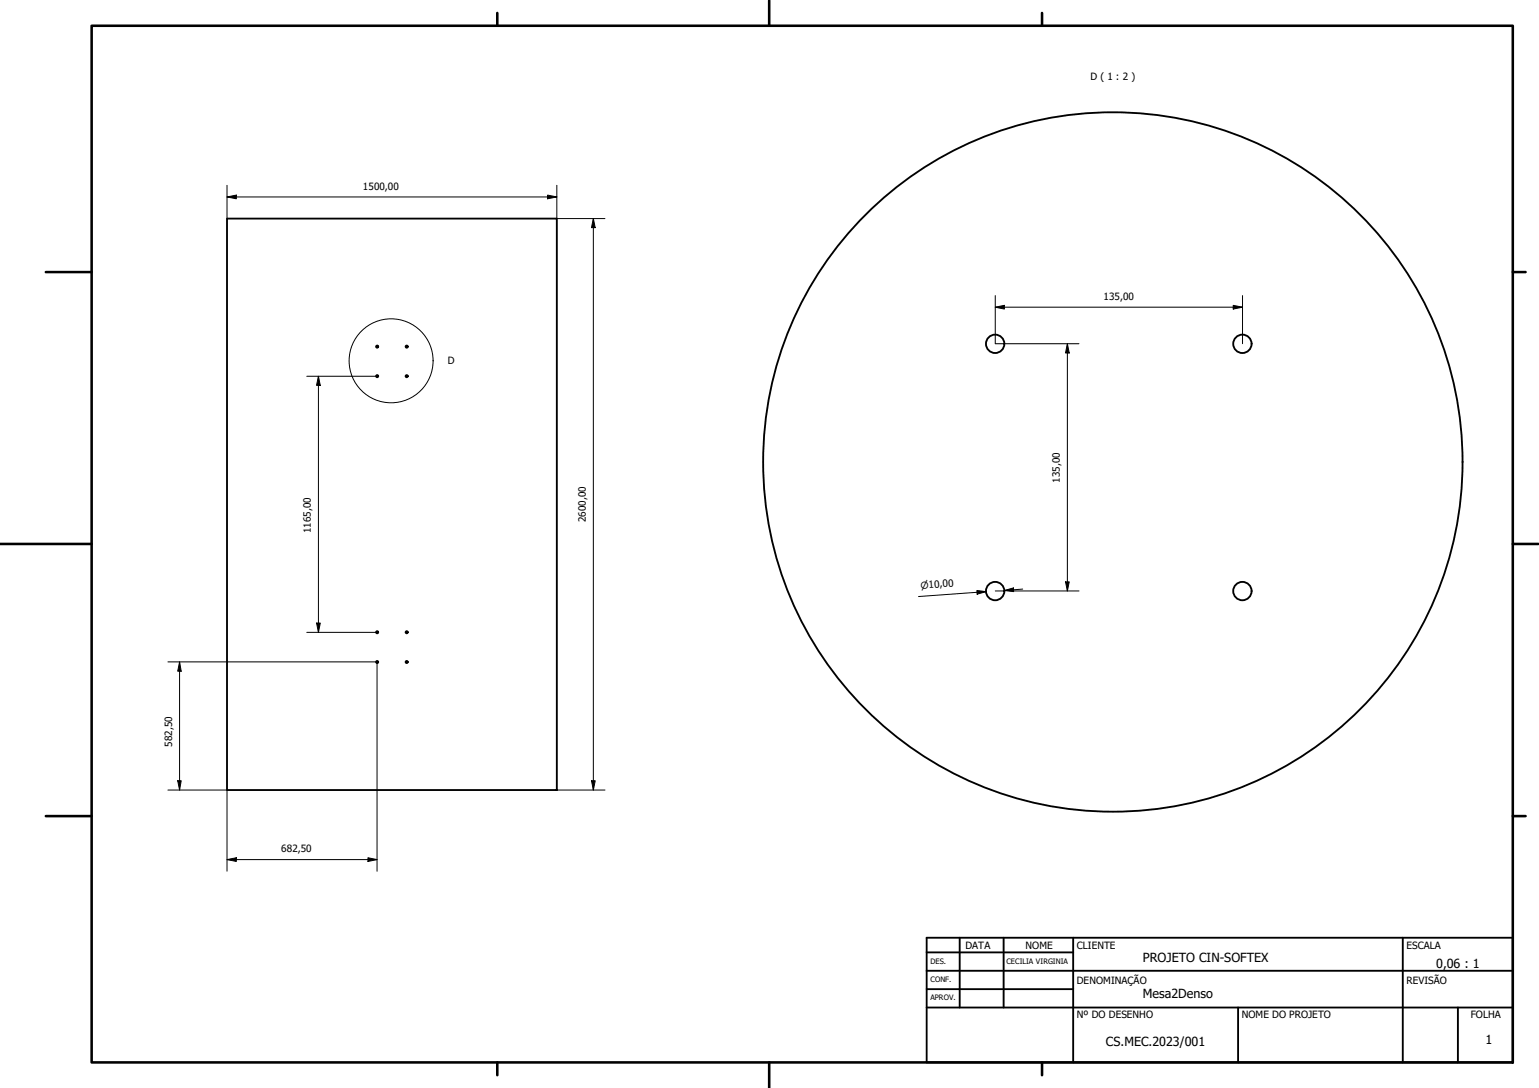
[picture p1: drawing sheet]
<svg xmlns="http://www.w3.org/2000/svg" width="420mm" height="297mm" viewBox="0 0 420 297" stroke-linecap="round" stroke-linejoin="round" font-family="sans-serif">
<!-- layer: Visible (ISO) -->
<g fill="none" stroke="#000" stroke-width=".51">
<path d="M62 59.7h90v156h-90z"/>
<circle cx="103" cy="94.6" r=".29"/>
<circle cx="111" cy="94.6" r=".29"/>
<circle cx="271.7" cy="93.9" r="2.51"/>
<circle cx="339.2" cy="93.9" r="2.51"/>
<circle cx="103" cy="102.7" r=".29"/>
<circle cx="111" cy="102.7" r=".29"/>
<circle cx="103" cy="172.6" r=".29"/>
<circle cx="111" cy="172.6" r=".29"/>
<circle cx="271.7" cy="161.4" r="2.51"/>
<circle cx="339.2" cy="161.4" r="2.51"/>
<circle cx="103" cy="180.7" r=".29"/>
<circle cx="111" cy="180.7" r=".29"/>
</g>
<!-- layer: Break Line (ISO) -->
<circle cx="303.8" cy="126.1" r="95.5" fill="none" stroke="#000" stroke-width=".51"/>
<!-- layer: Detail Boundary (ISO) -->
<circle cx="106.8" cy="98.5" r="11.5" fill="none" stroke="#000" stroke-width=".27"/>
<!-- layer: Border (ISO) -->
<g fill="none" stroke="#000" stroke-width=".7">
<path d="M25 7h388v283.1h-388zM135.8 3.5v3.5M210 0v7M284.5 3.5v3.5M12.5 74.3h12.5M413 74.3h3.5M0 148.5h25M413 148.5h7M12.5 222.8h12.5M413 222.8h3.5M135.8 290.1v3.4M210 290.1v6.9"/>
<path d="M284.5 290.1v3.4"/>
</g>
<!-- layer: Title (ISO) -->
<path d="M253 256h160v34.1h-160zM262 256v19.1M274 256v19.1M293 256v34.1M383 256v34.1M253 265h160M253 270.1h40M253 260h40M253 275.1h160M338 275.1v15M398 275.1v15" fill="none" stroke="#000" stroke-width=".51"/>
<!-- layer: Dimension (ISO) -->
<g fill="none" stroke="#000" stroke-width=".27">
<path d="M62 53.8l2.5-.5v1zM62 50.6v9.1M62 53.8h90M149.5 53.3l2.5 .5-2.5 .5zM152 50.6v9.1h13.2M162 59.7l.5 2.5h-1zM162 59.7v156M271.7 83.9l2.5-.5v1zM271.7 80.7v13.1h22.9M271.7 83.9h67.5M291.4 93.8l.5 2.6h-1zM291.4 93.8v67.5"/>
<path d="M336.7 83.4l2.5 .5-2.5 .5zM339.2 80.7v13.1M83.8 102.7h19.1M86.9 102.7l.5 2.5h-1zM86.9 102.7v69.9M290.9 158.9h1l-.5 2.4zM83.8 172.6h19.1M86.4 170.1h1l-.5 2.5zM266.7 161.2l2.5 .3-2.4 .7zM266.7 161.7l2.5-.2-18.4 1.4M271.7 161.3h2.6M274.2 161.2l2.5-.7v1z"/>
<path d="M276.6 161.3h18M279.2 160.8l-5 .4M45.8 180.7h57.1v57.2M49 180.7l.5 2.5h-1zM49 180.7v35M45.8 215.7h16.2v22.2M48.5 213.2h1l-.5 2.5zM152 215.7h13.2M161.5 213.2h1l-.5 2.5zM62 234.7l2.5-.5v1zM62 234.7h40.9M100.5 234.2l2.4 .5-2.4 .5z"/>
</g>
<g fill="#000">
<path d="M62 53.8l2.5-.5v1z" fill-rule="evenodd"/>
<path d="M149.5 53.3l2.5 .5-2.5 .5z" fill-rule="evenodd"/>
<path d="M162 59.7l.5 2.5h-1z" fill-rule="evenodd"/>
<path d="M271.7 83.9l2.5-.5v1z" fill-rule="evenodd"/>
<path d="M291.4 93.8l.5 2.6h-1z" fill-rule="evenodd"/>
<path d="M336.7 83.4l2.5 .5-2.5 .5z" fill-rule="evenodd"/>
<path d="M86.9 102.7l.5 2.5h-1z" fill-rule="evenodd"/>
<path d="M290.9 158.9h1l-.5 2.4z" fill-rule="evenodd"/>
<path d="M86.4 170.1h1l-.5 2.5z" fill-rule="evenodd"/>
<path d="M266.7 161.2l2.5 .3-2.4 .7z" fill-rule="evenodd"/>
<path d="M274.2 161.2l2.5-.7v1z" fill-rule="evenodd"/>
<path d="M49 180.7l.5 2.5h-1z" fill-rule="evenodd"/>
<path d="M48.5 213.2h1l-.5 2.5z" fill-rule="evenodd"/>
<path d="M161.5 213.2h1l-.5 2.5z" fill-rule="evenodd"/>
<path d="M62 234.7l2.5-.5v1z" fill-rule="evenodd"/>
<path d="M100.5 234.2l2.4 .5-2.4 .5z" fill-rule="evenodd"/>
</g>
<g font-size="3.4">
<text x="312" y="262.6">PROJETO CIN-SOFTEX</text>
<text x="392" y="264.3">0,06 : 1</text>
<text x="312" y="272.6">Mesa2Denso</text>
<text x="301.9" y="285.7">CS.MEC.2023/001</text>
<text x="405.5" y="285">1</text>
</g>
<g font-size="2.7">
<text x="297.7" y="21.9">D ( 1 : 2 )</text>
<text x="99.1" y="51.7">1500,00</text>
<text x="301.3" y="81.8">135,00</text>
<text x="122.3" y="99.5">D</text>
<text x="289.4" y="131.8" transform="rotate(-90 289.4 131.8)">135,00</text>
<text x="160" y="142.6" transform="rotate(-90 160 142.6)">2600,00</text>
<text x="84.9" y="145.6" transform="rotate(-90 84.9 145.6)">1165,00</text>
<text x="47" y="203.9" transform="rotate(-90 47 203.9)">582,50</text>
<text x="76.8" y="232.6">682,50</text>
<text x="263.6" y="259.1">DATA</text>
<text x="280" y="259.1">NOME</text>
<text x="294" y="259.1">CLIENTE</text>
<text x="384" y="259.1">ESCALA</text>
<text x="294" y="268.7">DENOMINAÇÃO</text>
<text x="384" y="268.7">REVISÃO</text>
<text x="294" y="278.1">Nº DO DESENHO</text>
<text x="339" y="278.1">NOME DO PROJETO</text>
<text x="401.5" y="278.1">FOLHA</text>
</g>
<text font-size="2.6" x="251.4" y="160.8" transform="rotate(-4 251.4 160.8)">⌀10,00</text>
<g font-size="2">
<text x="254" y="263.1">DES.</text>
<text x="274.8" y="263.1">CECILIA VIRGINIA</text>
<text x="254" y="268.1">CONF.</text>
<text x="254" y="273.1">APROV.</text>
</g>
</svg>
